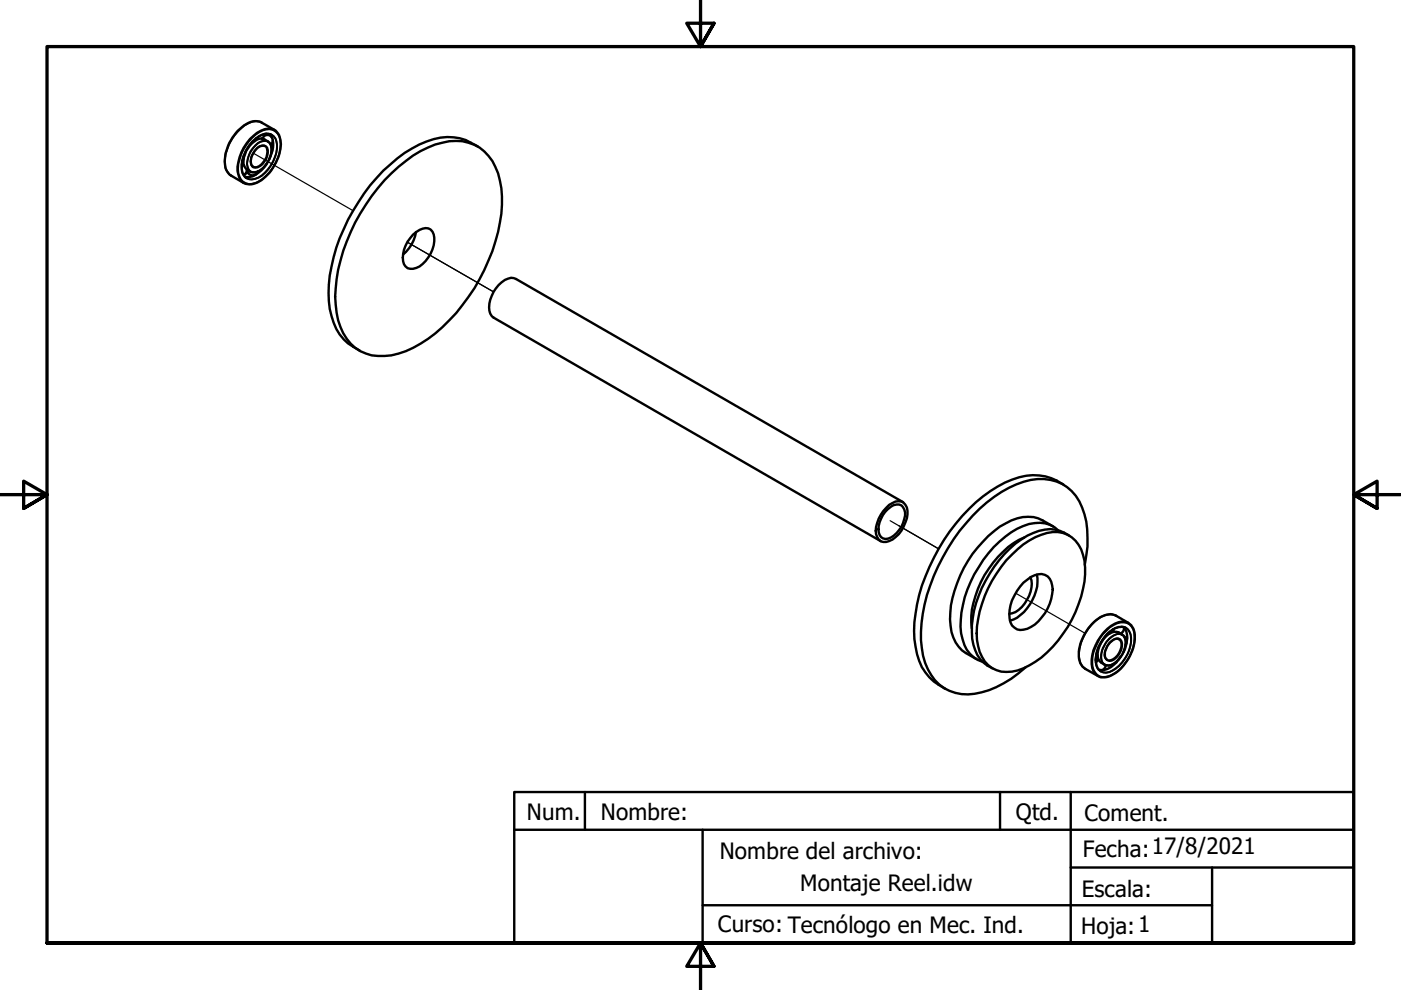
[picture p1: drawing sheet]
<svg xmlns="http://www.w3.org/2000/svg" width="297mm" height="210mm" viewBox="0 0 297 210" stroke-linecap="round" stroke-linejoin="round" font-family="sans-serif">
<!-- layer: Tweak Trail (ISO) -->
<path d="M53.7 32.5l21.2 12.2M86.4 51.3l18.2 10.6M188.7 110.4l10.3 6-8.5-5M215.3 125.8l14.8 8.5" fill="none" stroke="#000" stroke-width=".25"/>
<!-- layer: Visible (ISO) -->
<g fill="none" stroke="#000" stroke-width=".51">
<path d="M50.4 27.7a5.9 5.9 0 0 1 4-2l.8 .1 3 1.7a4.1 4.1 0 0 1 1.1 4.7 9.5 9.5 0 0 1-5.3 6.7l-.8 .2-1.2-.1-3-1.8a3.4 3.4 0 0 1-1.3-3.5 9.9 9.9 0 0 1 2.7-6zM51.3 34.9l.4 .2M51.7 33.1v.4l-.4 .7M52.3 35.9a1.17 1.17 0 0 1-.6 1.2M52.4 36a1.17 1.17 0 0 0 1 1.2 1.17 1.17 0 0 0 1.3-.9M52.5 36.6l-.4 .2M53.1 30.6a3.3 3.3 0 0 1 2.6-1.2 2.22 2.22 0 0 1 1.8 2.9 5 5 0 0 1-3.5 4.2 2.35 2.35 0 0 1-2.3-3.1 5.6 5.6 0 0 1 1.4-2.7M54.3 29.3l.5 .2M55.6 29.3v.1M56.1 28.8a1.17 1.17 0 0 1 1.6 .5M56.1 28.4l-.2 .6-.4 .4M56.1 31a2.16 2.16 0 0 0-2.4 1.5 2.12 2.12 0 0 0 0 2.8"/>
<path d="M56.5 28.4l.1 .2M56.5 34.8a4.9 4.9 0 0 1-4.6 2.7M57.2 28.4a4.3 4.3 0 0 1 .3 4.4l-.4 1M57.6 28.6a3.1 3.1 0 0 0-3.7 1.1 7.7 7.7 0 0 0-2.5 6.8l.7 1.1 .2 .2M57.8 29.7v.5l-.4 .5M81.5 38.2a29.8 29.8 0 0 1 10.8-7.6 10.9 10.9 0 0 1 9.4 .7 12.7 12.7 0 0 1 4.7 10.3 34.8 34.8 0 0 1-4.7 17.6 36 36 0 0 1-14.1 14.6 12.8 12.8 0 0 1-10 1.2 9.5 9.5 0 0 1-5.9-7.1 27.9 27.9 0 0 1 1.8-16.7 42.6 42.6 0 0 1 8-13zM101.3 31a11.1 11.1 0 0 0-10.9-1 30.2 30.2 0 0 0-13.2 11 37.9 37.9 0 0 0-7.5 21.1 13.5 13.5 0 0 0 4.1 10.7l2.5 1.5M87.6 49.8a4 4 0 0 1 3.2-1.4 2.28 2.28 0 0 1 1.3 2.8 7.1 7.1 0 0 1-3.8 5.6 1.94 1.94 0 0 1-2.2-.1 1.94 1.94 0 0 1-.7-2.1 7.3 7.3 0 0 1 2.2-4.8zM88.2 49.2a7.8 7.8 0 0 1-2.7 4.7M187.7 108.5a3.6 3.6 0 0 1 2.9-1.5 2.26 2.26 0 0 1 1.1 3.1 5.2 5.2 0 0 1-4 4.2 2.04 2.04 0 0 1-1.4-2.8 7.4 7.4 0 0 1 1.4-3zM188.5 107a2.62 2.62 0 0 1 3.1-.4 3.6 3.6 0 0 1 .4 4.2 6 6 0 0 1-4.1 4.1 2.02 2.02 0 0 1-2.2-2.3 7.8 7.8 0 0 1 2.8-5.6zM191.5 106.5l-82.1-47.3a2.19 2.19 0 0 0-2.3 .1 7.1 7.1 0 0 0-3.3 6.6l.1 .6 .7 .8 82.1 47.4"/>
<path d="M214.6 117.6a13.4 13.4 0 0 1 9.7-4.8 6.1 6.1 0 0 1 5.3 4.8 18.2 18.2 0 0 1-1.6 12.2 23.3 23.3 0 0 1-11 11.9 7 7 0 0 1-7.5-.7 10.8 10.8 0 0 1-2.1-9.8 25.8 25.8 0 0 1 7.2-13.6zM217.2 114a20.1 20.1 0 0 0-9.9 10.9 15.2 15.2 0 0 0-1.2 8.4M223.3 111.6a8.3 8.3 0 0 0-6.4-2 15.6 15.6 0 0 0-8.5 5.2 25.1 25.1 0 0 0-7 16.6 8.3 8.3 0 0 0 5.6 8.3M224.3 112.4a6.3 6.3 0 0 0-6.1-1.3 19.7 19.7 0 0 0-10.7 9.1 22 22 0 0 0-3.7 14.1 7.9 7.9 0 0 0 2.6 5.1l1.9 .9M225.4 102.7a11.1 11.1 0 0 0-10.8-1 31.7 31.7 0 0 0-14.4 12.8 36.8 36.8 0 0 0-6.4 19.3 15.3 15.3 0 0 0 2.4 8.8 10.7 10.7 0 0 0 4.2 3.4M226.7 113.6a7.3 7.3 0 0 0-7.6-.6 21.7 21.7 0 0 0-10.1 10.1 20.1 20.1 0 0 0-2.6 13.6 6.7 6.7 0 0 0 4 5M230 119.7a20.1 20.1 0 0 0-1.1-13.4 9.4 9.4 0 0 0-11.9-4.2 27.1 27.1 0 0 0-12.1 8.8 39.2 39.2 0 0 0-9.6 23.1 15 15 0 0 0 2.9 10.2 9.4 9.4 0 0 0 10 2.6 22.6 22.6 0 0 0 9.2-5.3M217 123.5a5.8 5.8 0 0 1 3.9-1.8 2.47 2.47 0 0 1 2.2 2.4 9.5 9.5 0 0 1-5.3 9.2 2.53 2.53 0 0 1-3.7-2.1 9.5 9.5 0 0 1 2.9-7.7zM218.4 122.4a5.8 5.8 0 0 1-1.2 5.6 4.9 4.9 0 0 1-3.2 2.1M219.8 121.8a9.6 9.6 0 0 1-4.2 9.2l-1.5 .6M232 131.9a4.5 4.5 0 0 1 4.3-1.5l2.9 1.7a3.8 3.8 0 0 1 1.3 4.1 10 10 0 0 1-5.4 7.2l-.8 .2a1.88 1.88 0 0 1-1.6-.3l-2.6-1.5a4.1 4.1 0 0 1-1.2-4.7 10.7 10.7 0 0 1 3.1-5.2zM232.5 138.7l.2 .4"/>
<path d="M232.7 139.9h.1M232.8 139.5l-.1 .5-.4 .4M232.9 139.9l-.2 .1M234.4 135a2.37 2.37 0 0 1 3.2-.6 2.37 2.37 0 0 1 .8 3.1 5.2 5.2 0 0 1-3.3 3.6 2.37 2.37 0 0 1-2.2-3.3 6.5 6.5 0 0 1 1.5-2.8zM235.2 134.3l-.5 .2M235.8 133.5l-.4 .7M236 133.4l.2 .5M237.2 135.5a2.22 2.22 0 0 0-2.4 1.5 2.3 2.3 0 0 0-.1 2.9M237.6 139.3l-.6 .8M237.8 134.2v.3M238.3 132.9a3.4 3.4 0 0 1 .6 3.2M238.3 133a1.17 1.17 0 0 1-.7 1.3"/>
<path d="M238.3 134.9a1.17 1.17 0 0 1 .3 1.8M238.7 133.1a3.6 3.6 0 0 0-4.1 1.5 7.3 7.3 0 0 0-2.1 6.5l.2 .6 .7 .6M238.9 136.3l-.7 2M234.4 141a1.17 1.17 0 0 1-.7 1.1M236.8 140.4a4 4 0 0 1-3.8 1.6"/>
</g>
<!-- layer: Visible Narrow (ISO) -->
<g fill="none" stroke="#000" stroke-width=".38">
<path d="M53.4 30.1a4.5 4.5 0 0 1 3.5-1.7 2.07 2.07 0 0 1 1.8 2.2 8 8 0 0 1-3.9 7.1 2.25 2.25 0 0 1-2.6 .1 2.25 2.25 0 0 1-1-2.4 8.3 8.3 0 0 1 2.2-5.3zM53.5 29.2a4.3 4.3 0 0 1 4.4-1.6 3.3 3.3 0 0 1 1.5 3.9 9.6 9.6 0 0 1-5.2 7.3 2.57 2.57 0 0 1-3.7-2.1 9.6 9.6 0 0 1 3-7.5zM54 31.1a2.2 2.2 0 0 1 3.1-.8 4.7 4.7 0 0 1-2 5.8 1.61 1.61 0 0 1-1.9 .3 1.61 1.61 0 0 1-.8-1.7 5.9 5.9 0 0 1 1.6-3.6zM54.6 31.3a1.26 1.26 0 0 1 1.6-.4 1.26 1.26 0 0 1 .6 1.5 3.7 3.7 0 0 1-2.6 3.2 1.04 1.04 0 0 1-1.1-1.3 4.1 4.1 0 0 1 1.5-3zM55.5 26a3.9 3.9 0 0 0-4.4 1.2 9.6 9.6 0 0 0-3.3 8.4l.7 1.3 .5 .3M56.1 31a1.98 1.98 0 0 1 .4 2.3l-.4 .6a2.22 2.22 0 0 1-2.4 1.4M56.8 30a2.73 2.73 0 0 0-3.2 1.4 4.5 4.5 0 0 0-.8 4.7l.3 .3M57.6 28.6a3.4 3.4 0 0 1 .9 3.9 7.9 7.9 0 0 1-4.4 5.4l-1.3 .1-.5-.2M58.2 27.5a3.9 3.9 0 0 0-4.5 1.2 10 10 0 0 0-3.4 7.5 3.1 3.1 0 0 0 1.3 2.6M234.5 134.7a4.1 4.1 0 0 1 4.1-1.7 3.2 3.2 0 0 1 1.1 3.9 7.9 7.9 0 0 1-4.5 5.6 2.26 2.26 0 0 1-2.9-2.6 9.3 9.3 0 0 1 2.2-5.2zM234.6 133.8a4 4 0 0 1 4.9-1.4 4.5 4.5 0 0 1 .8 4.7 9.3 9.3 0 0 1-5 6.2 2.44 2.44 0 0 1-3.7-2.1 9.6 9.6 0 0 1 3-7.4zM235.1 135.6a3.4 3.4 0 0 1 2.3-1.2 1.43 1.43 0 0 1 1.2 1.5 5.1 5.1 0 0 1-3.5 5.2 1.52 1.52 0 0 1-1.6-1.9 5.3 5.3 0 0 1 1.6-3.6z"/>
<path d="M235.2 136.3a2.06 2.06 0 0 1 2.4-.8 3 3 0 0 1-.9 3.9 1.49 1.49 0 0 1-2.2 .4 2.07 2.07 0 0 1 0-2.2zM236.6 130.5a4 4 0 0 0-4.4 1.2 9.8 9.8 0 0 0-3.3 8.4l.3 .7 .9 1M237.2 135.5a2.2 2.2 0 0 1 0 2.9 2.25 2.25 0 0 1-2.5 1.5M237.9 134.5a2.97 2.97 0 0 0-3.3 1.5 4.4 4.4 0 0 0-.8 4.6l.4 .3M238.7 133.1a3.4 3.4 0 0 1 .9 4 8 8 0 0 1-4.4 5.4l-.7 .1-1.1-.3M239.2 132.1a4 4 0 0 0-4.4 1.2 9.8 9.8 0 0 0-3.3 8.3l.3 .7 .9 1"/>
</g>
<!-- layer: Border (ISO) -->
<path d="M148.5 -.1v10l-2.9-5h5.8l-2.9 5 2.9-5M0 104.9h10l-5-2.9v5.8l5-2.9-5 2.9M297 104.9h-10l5-2.9v5.8l-5-2.9 5 2.9M10 199.9v-190h277v190h-277h277M151.4 204.9l-2.9-5 2.9 5h-5.8l2.9-5v10" fill="none" stroke="#000" stroke-width=".7"/>
<!-- layer: Title (ISO) -->
<path d="M109 167.9h178v32h-178zM109 175.9h178M124 167.9v8M149 175.9v24M212 167.9v8M227 167.9v32M149 191.9h108M227 183.9h60M257 183.9v16" fill="none" stroke="#000" stroke-width=".51"/>
<g font-size="4.8">
<text x="111.7" y="173.8">Num.</text>
<text x="127.4" y="174">Nombre:</text>
<text x="215.4" y="174">Qtd.</text>
<text x="229.9" y="174">Coment.</text>
<text x="152.6" y="182">Nombre del archivo:</text>
<text x="229.6" y="181.6">Fecha:17/8/2021</text>
<text x="169.7" y="188.9">Montaje Reel.idw</text>
<text x="229.4" y="190.2">Escala:</text>
<text x="152.2" y="197.6">Curso: Tecnólogo en Mec. Ind.</text>
<text x="229.2" y="198">Hoja:1</text>
</g>
</svg>
